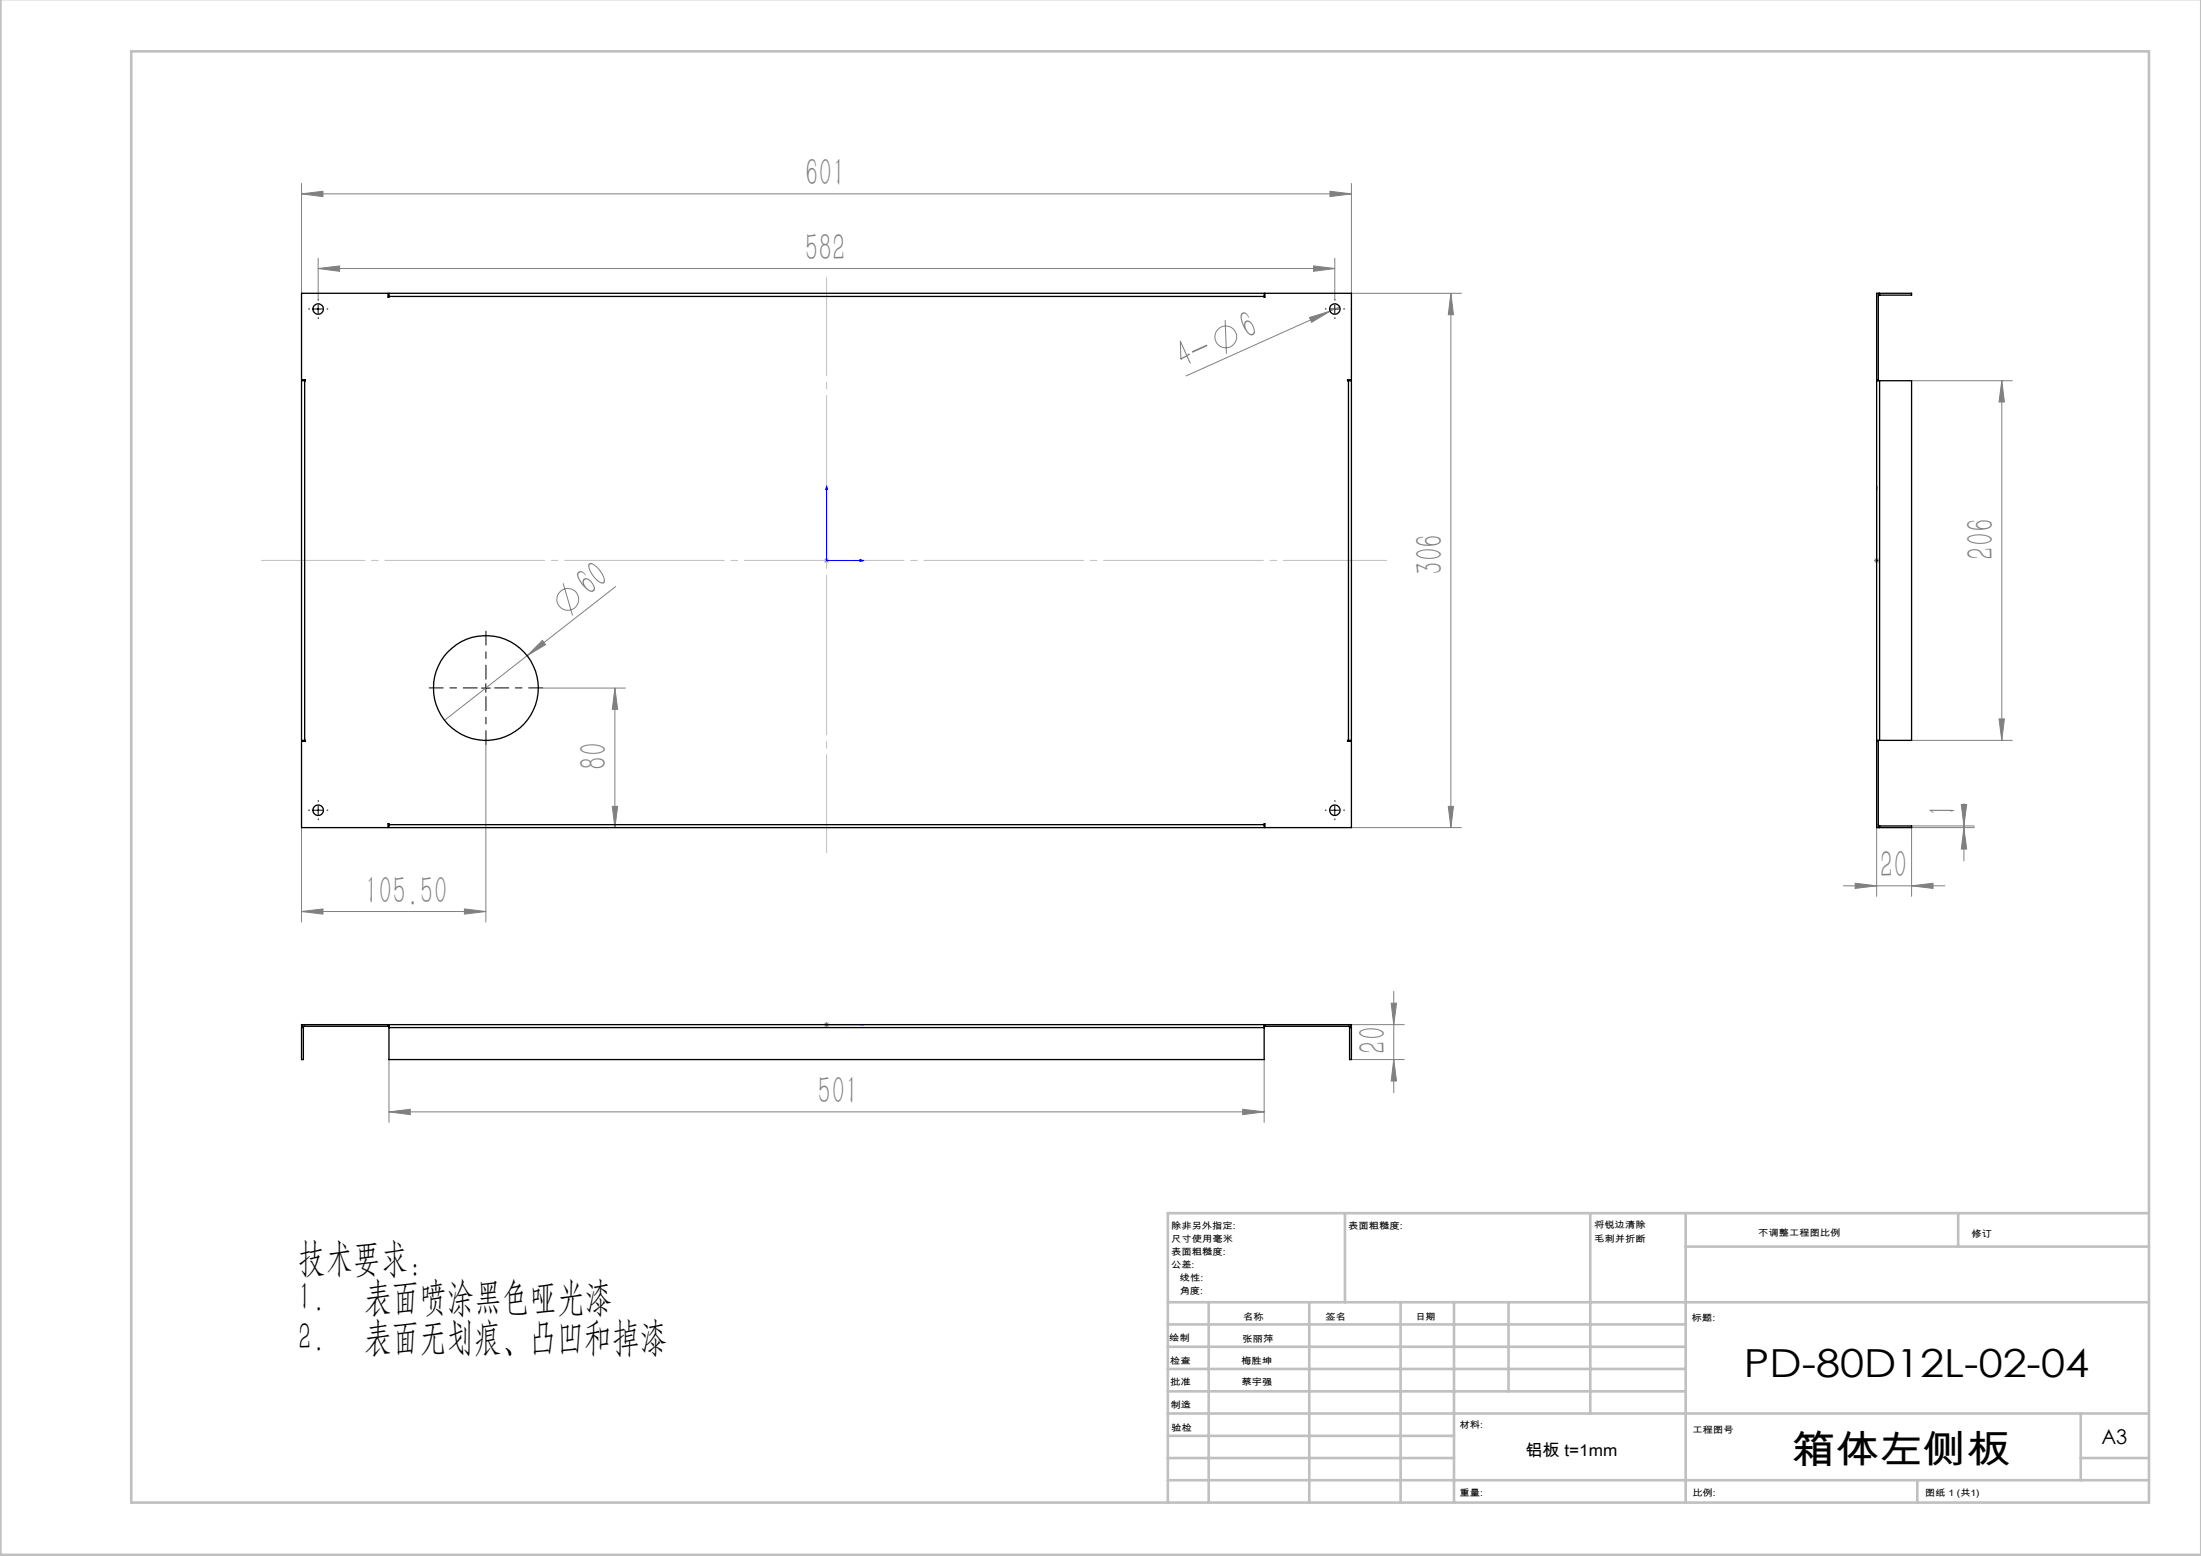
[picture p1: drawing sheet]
<svg xmlns="http://www.w3.org/2000/svg" width="420mm" height="297mm" viewBox="0 0 420 297" stroke-linecap="round" stroke-linejoin="round" font-family="sans-serif">
<g fill="none" stroke="#808080" stroke-width=".19">
<path d="M57.5 37l4.1-.5v1zM57.5 35v21M57.5 37h200.4M253.8 36.5l4.1 .5-4.1 .5zM257.9 35v21h21M60.7 51.3l4.1-.5v1zM60.7 49.3v7.8M60.7 51.3h194M250.6 50.8l4.1 .5-4.1 .5zM253.8 59.4l-27.5 12.4M254.7 49.3v7.8M255.6 58.6l-1.8 .8"/>
<path d="M276.9 56l.5 4.1h-1zM276.9 56v102M233.8 61.1l.2 6.4M249.9 60.6l3.9-1.2-3.5 2.1zM364.8 72.7h19.2M382 72.7v68.6M382 72.7l.5 4h-1zM107.5 111.3l1.8 6.2M117.5 112l-16.9 13.2M157.2 107h1M157.4 106.6l.7 .7M157.7 106.5v1"/>
<path d="M158.1 106.6l-.7 .7M357.6 107h1M357.8 106.6l.7 .7M358.1 106.5v1M358.5 106.6l-.7 .7M100.6 125.2l-15.8 12.3M103.5 122.2l.6 .8-3.5 2.2zM103.5 131.3h15.8M117.3 131.3l.6 4.1h-1.1zM117.3 131.3v26.7M381.5 137.2h1l-.5 4.1zM57.5 158v18"/>
<path d="M92.7 142.2v33.8M116.8 153.9h1.1l-.6 4.1zM257.9 158h21M276.4 153.9h1l-.5 4.1zM358.1 158v13.1M364.8 157.7h12M364.8 141.3h19.2M374.3 153.6h1l-.5 4.1zM374.8 153.4v10.9M374.8 158l.5 4.1h-1zM376.8 158h-12v13.1M57.5 174l4.1-.5v1z"/>
<path d="M57.5 174h35.2M88.6 173.5l4.1 .5-4.1 .5zM351.8 169.1h19.3M354 168.6l4.1 .5-4.1 .5zM364.8 169.1l4.1-.5v1zM157.2 195.6h1M157.4 195.2l.7 .7M157.7 195.1v1M158.1 195.2l-.7 .7M257.9 195.6h10.1M265.5 191.5h1l-.5 4.1zM266 189.2v19.4"/>
<path d="M74.2 212.2l4.1-.5v1.1zM74.2 202.2v12M74.2 212.2h167M237.1 211.7l4.1 .5-4.1 .6zM241.2 202.2v12M257.9 202.2h10.1M266 202.2l.5 4.1h-1z"/>
<circle cx="233.9" cy="64.3" r="2.07"/>
<circle cx="108.3" cy="114.4" r="2.09"/>
</g>
<path d="M157.7 92.7l.2 .7h-.3zM157.7 92.7v14.3h7.2M358.1 92.7v.7v-.7M358.1 92.7v14.3M164.1 106.8l.8 .2-.8 .2zM358.1 106.8v.4zM358.1 107h.1M157.6 195.6h.3zM157.7 195.6h.1M157.7 195.6h7.2M164.9 195.6h-.8h.8" fill="none" stroke="#00f" stroke-width=".19"/>
<path d="M91.1 131.3h-9.2M92.7 129.6v-9.1M92.7 133v9.1M94.4 131.3h9.2" fill="none" stroke="#000" stroke-width=".19" stroke-dasharray="30.5 1.3 1.3 1.3" stroke-dashoffset="27.8"/>
<g fill="none" stroke="#000" stroke-width=".19" stroke-dasharray="30.5 1.3 1.3 1.3">
<path d="M59.1 59h-.2M60.7 57.3v-.2M62.4 59h.2M253.1 59h-.2M254.7 57.3v-.2M256.4 59h.2M60.7 60.6v.2M254.7 60.6v.2M59.1 154.6h-.2M60.7 153v-.2M60.7 156.3v.2M62.4 154.6h.2"/>
<path d="M253.1 154.6h-.2M254.7 153v-.2M254.7 156.3v.2M256.4 154.6h.2"/>
</g>
<path d="M59.9 59h1.7M60.7 58.2v1.6M253.9 59h1.7M254.7 58.2v1.6M91.9 131.3h1.7M92.7 130.5v1.6M59.9 154.7h1.7M60.7 153.8v1.7M253.9 154.7h1.7M254.7 153.8v1.7" fill="none" stroke="#000" stroke-width=".19"/>
<path d="M49.9 107h214.7" fill="none" stroke="#c0c0c0" stroke-width=".19" stroke-dasharray="30.5 1.3 1.3 1.3" stroke-dashoffset="10.7"/>
<path d="M157.7 162.7v-109.7" fill="none" stroke="#c0c0c0" stroke-width=".19" stroke-dasharray="30.5 1.3 1.3 1.3" stroke-dashoffset="11.8"/>
<g fill="none" stroke="#c0c0c0" stroke-width=".5">
<path d="M.1 -.1v296.9h419.9M25 9.8h385.1v277h-385.1zM256.6 231.6v17M303.5 231.6v38.2M321.7 231.6v55.2M321.7 237.9h88.4M373.7 231.6v6.3M410.1 231.6h-187.3v55.2M222.8 248.6h187.3M222.8 257.1h98.9M222.8 252.8h98.9M230.6 248.6v38.2"/>
<path d="M249.8 248.6v38.2M267.3 248.6v38.2M277.5 248.6v38.2M287.9 248.6v17M222.8 265.6h98.9M222.8 261.3h98.9M222.8 278.3h54.7M222.8 274.1h54.7M222.8 269.8h187.3M397.1 278.3h13M397.1 269.8v12.7M222.8 282.5h187.3"/>
<path d="M365.9 282.5v4.3"/>
</g>
<g fill="#00f">
<path d="M164.1 106.8l.8 .2-.8 .2zM157.7 92.7l.2 .7h-.3z"/>
<path d="M358.1 106.8v.4zM358.1 92.7v.7z"/>
<path d="M164.1 195.6h.8zM157.6 195.6h.3z"/>
</g>
<g fill="#808080">
<path d="M249.9 60.6l3.9-1.2-3.5 2.1z"/>
<path d="M103.5 122.2l.6 .8-3.5 2.2z"/>
<path d="M88.6 173.5l4.1 .5-4.1 .5zM57.5 174l4.1-.5v1zM237.1 211.7l4.1 .5-4.1 .6zM74.2 212.2l4.1-.5v1.1zM364.8 169.1l4.1-.5v1zM354 168.6l4.1 .5-4.1 .5z"/>
<path d="M57.5 37l4.1-.5v1zM253.8 36.5l4.1 .5-4.1 .5zM60.7 51.3l4.1-.5v1zM250.6 50.8l4.1 .5-4.1 .5z"/>
<path d="M374.8 158l.5 4.1h-1zM374.3 153.6h1l-.5 4.1z"/>
<path d="M266 202.2l.5 4.1h-1zM265.5 191.5h1l-.5 4.1zM381.5 137.2h1l-.5 4.1zM382 72.7l.5 4h-1z"/>
<path d="M276.9 56l.5 4.1h-1zM276.4 153.9h1l-.5 4.1zM117.3 131.3l.6 4.1h-1.1zM116.8 153.9h1.1l-.6 4.1z"/>
</g>
<g fill="none" stroke="#000" stroke-width=".25">
<path d="M74.2 56.6v-.6h167v.6M74.2 56.6v.1h-.2v-.7h-16.5v16.5h.8v.2h-.2M74.2 56.6h167M241.2 56.6v.1h.2v-.7h16.5v16.5h-.8v.2h.2M358.7 56.3l-.3 .3M358.7 56l-.3 .1M358.7 56h6.1v.3h-6.1M358.7 56v.3M58.1 72.7h-.6v68.6h.6M58.1 72.7v68.6M257.3 72.7h.6v68.6h-.6M257.3 72.7v68.6"/>
<path d="M358.1 72.7h.6M358.1 72.5h.3M358.4 72.7v-16.7h-.3v102h.3M358.7 72.7h6.1v68.6h-6.1M358.7 72.7v68.6M58.1 141.3h.2v.2h-.8v16.5h16.5v-.8h.2v.2M74.2 157.4v.6h167v-.6M74.2 157.4h167M257.3 141.3h-.2v.2h.8v16.5h-16.5v-.8h-.2v.2M358.1 141.3h.6M358.1 141.5h.3M358.4 157.4l.3 .3"/>
<path d="M358.4 157.9l.3 .1M358.4 141.3v16.7M358.7 157.7h6.1v.3h-6.1M358.7 157.7v.3M57.5 196.1v6.1h.4v-6.1M57.5 196.1h.4M57.6 195.9l-.1 .2M58.1 195.9l-.2 .2M74 195.6v.3M74.2 195.6v.5M74.2 195.9h-16.7v-.3h200.4v.3h-16.7M74.2 196.1v6.1h167v-6.1"/>
<path d="M74.2 196.1h167M241.2 195.6v.5M241.4 195.6v.3M257.3 195.9l.2 .2M257.5 196.1v6.1h.4v-6.1M257.5 196.1h.4M257.8 195.9l.1 .2"/>
<circle cx="60.7" cy="59" r=".99"/>
<circle cx="254.7" cy="59" r=".99"/>
<circle cx="92.7" cy="131.3" r="10"/>
<circle cx="60.7" cy="154.7" r="1"/>
<circle cx="254.7" cy="154.7" r="1"/>
</g>
<g font-size="7.5" fill="#808080">
<text x="153.6" y="35.5">601</text>
<text x="153.6" y="49.8">582</text>
<text x="238" y="64.9" transform="rotate(-24 238 64.9)">6</text>
<text x="225.8" y="70.4" transform="rotate(-24 225.8 70.4)">4-</text>
<text x="380.5" y="106.9" transform="rotate(-90 380.5 106.9)">206</text>
<text x="275.4" y="109.8" transform="rotate(-90 275.4 109.8)">306</text>
<text x="112.4" y="114" transform="rotate(-38 112.4 114)">60</text>
<text x="115.9" y="146.9" transform="rotate(-90 115.9 146.9)">80</text>
<text x="373.3" y="156" transform="rotate(-90 373.3 156)">1</text>
<text x="358.7" y="167.6">20</text>
<text x="69.6" y="172.5">105.50</text>
<text x="264.5" y="201.2" transform="rotate(-90 264.5 201.2)">20</text>
<text x="156" y="210.7">501</text>
</g>
<g font-size="7.5">
<text x="56.9" y="242.6">技术要求：</text>
<text x="56.9" y="250.1">1.</text>
<text x="69.6" y="250.1">表面喷涂黑色哑光漆</text>
<text x="56.9" y="257.6">2.</text>
<text x="69.6" y="257.6">表面无划痕、凸凹和掉漆</text>
</g>
<g font-size="7.4">
<text x="332.8" y="262.9">PD-80D12L-02-04</text>
<text x="341.9" y="279.3">箱体左侧板</text>
</g>
<text font-size="3.9" x="401" y="275.7">A3</text>
<text font-size="3.2" x="291.1" y="277.9">铝板 t=1mm</text>
<g font-size="1.7">
<text x="223.5" y="234.6">除非另外指定:</text>
<text x="223.5" y="237.1">尺寸使用毫米</text>
<text x="223.5" y="239.6">表面粗糙度:</text>
<text x="257.3" y="234.6">表面粗糙度:</text>
<text x="304.2" y="234.5">将锐边清除</text>
<text x="304.2" y="237">毛刺并折断</text>
<text x="335.5" y="235.9">不调整工程图比例</text>
<text x="376.2" y="236.1">修订</text>
<text x="223.5" y="242.1">公差:</text>
<text x="225.1" y="244.6">线性:</text>
<text x="225.1" y="247.1">角度:</text>
<text x="237.2" y="252">名称</text>
<text x="252.9" y="251.9">签名</text>
<text x="270.1" y="251.9">日期</text>
<text x="223.1" y="256">绘制</text>
<text x="237.1" y="256.1">张丽萍</text>
<text x="322.8" y="252.2">标题:</text>
<text x="223.3" y="260.3">检查</text>
<text x="236.8" y="260.3">梅胜坤</text>
<text x="223.3" y="264.4">批准</text>
<text x="223.3" y="268.7">制造</text>
<text x="236.9" y="264.4">蔡宇强</text>
<text x="223.5" y="273.1">验检</text>
<text x="278.5" y="272.5">材料:</text>
<text x="323" y="273.6">工程图号</text>
<text x="278.5" y="285.5">重量:</text>
<text x="323" y="285.6">比例:</text>
<text x="367.4" y="285.6">图纸 1 (共1)</text>
</g>
</svg>
